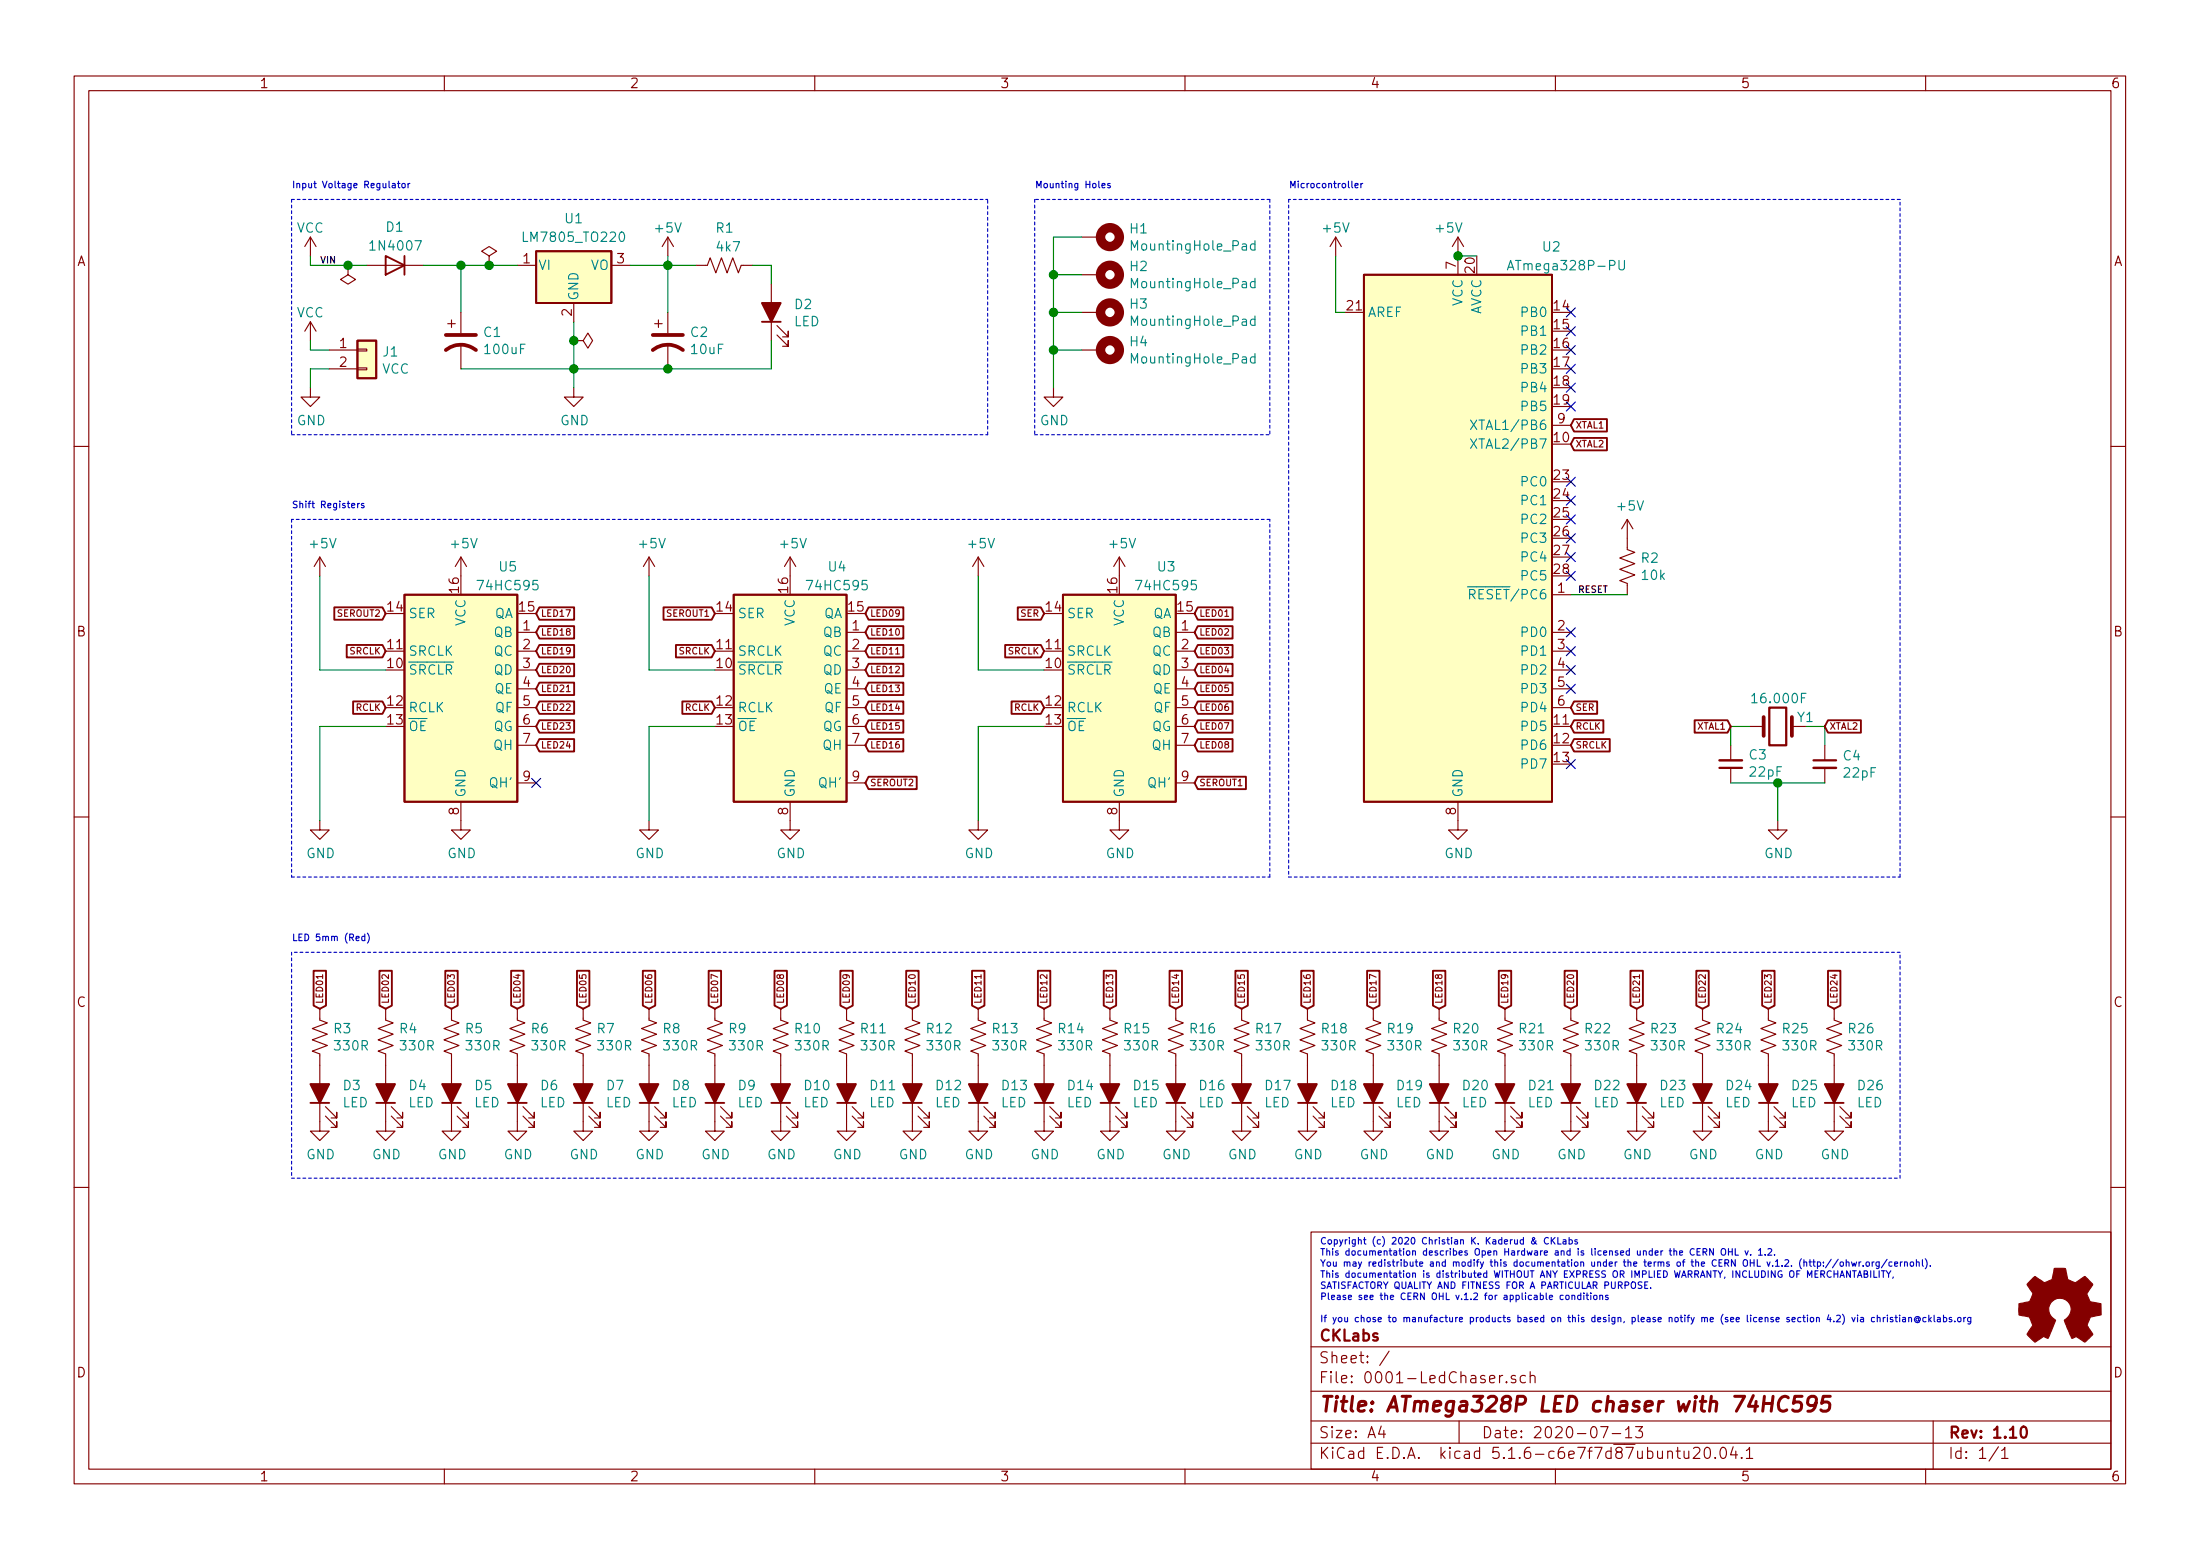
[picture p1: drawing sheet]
EESchema Schematic File Version 4
EELAYER 30 0
EELAYER END
$Descr A4 11693 8268
encoding utf-8
Sheet 1 1
Title "ATmega328P LED chaser with 74HC595"
Date "2020-07-13"
Rev "1.10"
Comp "CKLabs"
Comment1 ""
Comment2 ""
Comment3 ""
Comment4 ""
$EndDescr
$Comp
L Graphic:Logo_Open_Hardware_Small #LOGO1
U 1 1
P 10950 6950
F 0 "#LOGO1" H 10950 7225 50  0001 C CNN
F 1 "Logo_Open_Hardware_Small" H 10950 6725 50  0001 C CNN
F 2 "" H 10950 6950 50  0001 C CNN
F 3 "~" H 10950 6950 50  0001 C CNN
	1    10950 6950
	1    0    0    -1  
$EndComp
Text Notes 7015 7025 0    35   ~ 0
Copyright (c) 2020 Christian K. Kaderud & CKLabs\nThis documentation describes Open Hardware and is licensed under the CERN OHL v. 1.2.\nYou may redistribute and modify this documentation under the terms of the CERN OHL v.1.2. (http://ohwr.org/cernohl). \nThis documentation is distributed WITHOUT ANY EXPRESS OR IMPLIED WARRANTY, INCLUDING OF MERCHANTABILITY, \nSATISFACTORY QUALITY AND FITNESS FOR A PARTICULAR PURPOSE. \nPlease see the CERN OHL v.1.2 for applicable conditions\n\nIf you chose to manufacture products based on this design, please notify me (see license section 4.2) via christian@cklabs.org
$Comp
L Device:R_US R3
U 1 1
P 1700 5500
F 0 "R3" H 1768 5546 50  0000 L CNN
F 1 "330R" H 1768 5455 50  0000 L CNN
F 2 "Resistor_THT:R_Axial_DIN0207_L6.3mm_D2.5mm_P10.16mm_Horizontal" V 1740 5490 50  0001 C CNN
F 3 "~" H 1700 5500 50  0001 C CNN
	1    1700 5500
	1    0    0    -1  
$EndComp
$Comp
L power:GND #PWR0101
U 1 1
P 1700 5950
F 0 "#PWR0101" H 1700 5700 50  0001 C CNN
F 1 "GND" H 1705 5777 50  0000 C CNN
F 2 "" H 1700 5950 50  0001 C CNN
F 3 "" H 1700 5950 50  0001 C CNN
	1    1700 5950
	1    0    0    -1  
$EndComp
$Comp
L Device:LED_ALT D3
U 1 1
P 1700 5800
F 0 "D3" V 1739 5682 50  0000 R CNN
F 1 "LED" V 1648 5682 50  0000 R CNN
F 2 "LED_THT:LED_D5.0mm" H 1700 5800 50  0001 C CNN
F 3 "~" H 1700 5800 50  0001 C CNN
	1    1700 5800
	0    -1   -1   0   
$EndComp
$Comp
L power:VCC #PWR0136
U 1 1
P 1650 1350
F 0 "#PWR0136" H 1650 1200 50  0001 C CNN
F 1 "VCC" H 1650 1500 50  0000 C CNN
F 2 "" H 1650 1350 50  0001 C CNN
F 3 "" H 1650 1350 50  0001 C CNN
	1    1650 1350
	1    0    0    -1  
$EndComp
Wire Wire Line
	1650 1350 1650 1400
Wire Notes Line
	1550 1050 1550 2300
Text GLabel 1700 5350 1    35   Input ~ 0
LED01
$Comp
L power:GND #PWR0143
U 1 1
P 1700 4350
F 0 "#PWR0143" H 1700 4100 50  0001 C CNN
F 1 "GND" H 1705 4177 50  0000 C CNN
F 2 "" H 1700 4350 50  0001 C CNN
F 3 "" H 1700 4350 50  0001 C CNN
	1    1700 4350
	1    0    0    -1  
$EndComp
$Comp
L power:+5V #PWR0144
U 1 1
P 1700 3050
F 0 "#PWR0144" H 1700 2900 50  0001 C CNN
F 1 "+5V" H 1715 3223 50  0000 C CNN
F 2 "" H 1700 3050 50  0001 C CNN
F 3 "" H 1700 3050 50  0001 C CNN
	1    1700 3050
	1    0    0    -1  
$EndComp
Wire Wire Line
	1700 3850 1700 4350
Text Notes 1550 5000 0    35   ~ 0
LED 5mm (Red)
$Comp
L power:PWR_FLAG #FLG0101
U 1 1
P 1850 1400
F 0 "#FLG0101" H 1850 1475 50  0001 C CNN
F 1 "PWR_FLAG" H 1750 1550 50  0001 C CNN
F 2 "" H 1850 1400 50  0001 C CNN
F 3 "~" H 1850 1400 50  0001 C CNN
	1    1850 1400
	-1   0    0    1   
$EndComp
Connection ~ 1850 1400
Wire Notes Line
	1550 2750 1550 4650
Text Notes 1550 2700 0    35   ~ 0
Shift Registers
Wire Notes Line
	1550 5050 1550 6250
Text Label 1700 1400 0    35   ~ 0
VIN
Wire Wire Line
	1650 1400 1850 1400
Wire Wire Line
	1950 1400 1850 1400
$Comp
L Connector_Generic:Conn_01x02 J1
U 1 1
P 1950 1850
F 0 "J1" H 2030 1842 50  0000 L CNN
F 1 "VCC" H 2030 1751 50  0000 L CNN
F 2 "Connector_PinHeader_2.54mm:PinHeader_1x02_P2.54mm_Vertical" H 1950 1850 50  0001 C CNN
F 3 "~" H 1950 1850 50  0001 C CNN
	1    1950 1850
	1    0    0    -1  
$EndComp
$Comp
L power:GND #PWR02
U 1 1
P 1650 2050
F 0 "#PWR02" H 1650 1800 50  0001 C CNN
F 1 "GND" H 1655 1877 50  0000 C CNN
F 2 "" H 1650 2050 50  0001 C CNN
F 3 "" H 1650 2050 50  0001 C CNN
	1    1650 2050
	1    0    0    -1  
$EndComp
Wire Wire Line
	1750 1950 1650 1950
Wire Wire Line
	1650 1950 1650 2050
$Comp
L power:VCC #PWR01
U 1 1
P 1650 1800
F 0 "#PWR01" H 1650 1650 50  0001 C CNN
F 1 "VCC" H 1650 1950 50  0000 C CNN
F 2 "" H 1650 1800 50  0001 C CNN
F 3 "" H 1650 1800 50  0001 C CNN
	1    1650 1800
	1    0    0    -1  
$EndComp
Wire Wire Line
	1750 1850 1650 1850
Wire Wire Line
	1650 1850 1650 1800
Wire Wire Line
	1700 3550 1700 3050
NoConn ~ 8350 1650
NoConn ~ 8350 1750
NoConn ~ 8350 1850
NoConn ~ 8350 1950
NoConn ~ 8350 2050
NoConn ~ 8350 2150
NoConn ~ 8350 2850
NoConn ~ 8350 2750
NoConn ~ 8350 2650
NoConn ~ 8350 2550
NoConn ~ 8350 3650
Wire Wire Line
	9450 4150 9450 4350
Wire Wire Line
	2250 1400 2450 1400
Wire Notes Line
	1550 1050 5250 1050
Wire Notes Line
	1550 2300 5250 2300
$Comp
L power:+5V #PWR0126
U 1 1
P 7100 1350
F 0 "#PWR0126" H 7100 1200 50  0001 C CNN
F 1 "+5V" H 7100 1500 50  0000 C CNN
F 2 "" H 7100 1350 50  0001 C CNN
F 3 "" H 7100 1350 50  0001 C CNN
	1    7100 1350
	1    0    0    -1  
$EndComp
Wire Wire Line
	7100 1650 7100 1350
Wire Wire Line
	7150 1650 7100 1650
Connection ~ 7750 1350
Wire Wire Line
	7850 1350 7750 1350
Wire Notes Line
	10100 5050 1550 5050
Wire Notes Line
	10100 6250 10100 5050
Wire Notes Line
	1550 6250 10100 6250
$Comp
L Device:R_US R4
U 1 1
P 2050 5500
F 0 "R4" H 2118 5546 50  0000 L CNN
F 1 "330R" H 2118 5455 50  0000 L CNN
F 2 "Resistor_THT:R_Axial_DIN0207_L6.3mm_D2.5mm_P10.16mm_Horizontal" V 2090 5490 50  0001 C CNN
F 3 "~" H 2050 5500 50  0001 C CNN
	1    2050 5500
	1    0    0    -1  
$EndComp
$Comp
L power:GND #PWR0102
U 1 1
P 2050 5950
F 0 "#PWR0102" H 2050 5700 50  0001 C CNN
F 1 "GND" H 2055 5777 50  0000 C CNN
F 2 "" H 2050 5950 50  0001 C CNN
F 3 "" H 2050 5950 50  0001 C CNN
	1    2050 5950
	1    0    0    -1  
$EndComp
$Comp
L Device:LED_ALT D4
U 1 1
P 2050 5800
F 0 "D4" V 2089 5682 50  0000 R CNN
F 1 "LED" V 1998 5682 50  0000 R CNN
F 2 "LED_THT:LED_D5.0mm" H 2050 5800 50  0001 C CNN
F 3 "~" H 2050 5800 50  0001 C CNN
	1    2050 5800
	0    -1   -1   0   
$EndComp
Text GLabel 2050 5350 1    35   Input ~ 0
LED02
$Comp
L Device:R_US R22
U 1 1
P 8350 5500
F 0 "R22" H 8418 5546 50  0000 L CNN
F 1 "330R" H 8418 5455 50  0000 L CNN
F 2 "Resistor_THT:R_Axial_DIN0207_L6.3mm_D2.5mm_P10.16mm_Horizontal" V 8390 5490 50  0001 C CNN
F 3 "~" H 8350 5500 50  0001 C CNN
	1    8350 5500
	1    0    0    -1  
$EndComp
$Comp
L power:GND #PWR0120
U 1 1
P 8350 5950
F 0 "#PWR0120" H 8350 5700 50  0001 C CNN
F 1 "GND" H 8355 5777 50  0000 C CNN
F 2 "" H 8350 5950 50  0001 C CNN
F 3 "" H 8350 5950 50  0001 C CNN
	1    8350 5950
	1    0    0    -1  
$EndComp
$Comp
L Device:LED_ALT D22
U 1 1
P 8350 5800
F 0 "D22" V 8389 5682 50  0000 R CNN
F 1 "LED" V 8298 5682 50  0000 R CNN
F 2 "LED_THT:LED_D5.0mm" H 8350 5800 50  0001 C CNN
F 3 "~" H 8350 5800 50  0001 C CNN
	1    8350 5800
	0    -1   -1   0   
$EndComp
Text GLabel 8350 5350 1    35   Input ~ 0
LED20
Wire Notes Line
	6750 2750 1550 2750
Wire Notes Line
	6750 4650 6750 2750
Wire Notes Line
	1550 4650 6750 4650
Wire Wire Line
	2600 1400 2750 1400
Connection ~ 2600 1400
$Comp
L power:PWR_FLAG #FLG0103
U 1 1
P 2600 1400
F 0 "#FLG0103" H 2600 1475 50  0001 C CNN
F 1 "PWR_FLAG" H 2500 1550 50  0001 C CNN
F 2 "" H 2600 1400 50  0001 C CNN
F 3 "~" H 2600 1400 50  0001 C CNN
	1    2600 1400
	1    0    0    -1  
$EndComp
Wire Wire Line
	3050 1800 3050 1950
Connection ~ 3050 1800
$Comp
L power:PWR_FLAG #FLG0102
U 1 1
P 3050 1800
F 0 "#FLG0102" H 3050 1875 50  0001 C CNN
F 1 "PWR_FLAG" V 2950 1800 50  0001 L CNN
F 2 "" H 3050 1800 50  0001 C CNN
F 3 "~" H 3050 1800 50  0001 C CNN
	1    3050 1800
	0    1    1    0   
$EndComp
NoConn ~ 2850 4150
Text GLabel 2050 3750 0    35   Input ~ 0
RCLK
Text GLabel 3800 3750 0    35   Input ~ 0
RCLK
Text GLabel 2050 3250 0    35   Input ~ 0
SEROUT2
Text GLabel 4600 4150 2    35   Input ~ 0
SEROUT2
Text GLabel 2050 3450 0    35   Input ~ 0
SRCLK
Text GLabel 3800 3450 0    35   Input ~ 0
SRCLK
Text GLabel 3800 3250 0    35   Input ~ 0
SEROUT1
Text GLabel 6350 4150 2    35   Input ~ 0
SEROUT1
Wire Notes Line
	6750 1050 6750 2300
Wire Notes Line
	5500 1050 5500 2300
NoConn ~ 8350 4050
NoConn ~ 8350 3550
NoConn ~ 8350 3450
NoConn ~ 8350 3350
NoConn ~ 8350 3050
NoConn ~ 8350 2950
Text Notes 6850 1000 0    35   ~ 0
Microcontroller
Wire Notes Line
	6850 1050 6850 4650
Wire Notes Line
	10100 1050 6850 1050
Wire Notes Line
	10100 4650 10100 1050
Wire Notes Line
	6850 4650 10100 4650
Text GLabel 9750 5350 1    35   Input ~ 0
LED24
Text GLabel 9400 5350 1    35   Input ~ 0
LED23
Text GLabel 9050 5350 1    35   Input ~ 0
LED22
Text GLabel 8700 5350 1    35   Input ~ 0
LED21
Text GLabel 8000 5350 1    35   Input ~ 0
LED19
Text GLabel 7300 5350 1    35   Input ~ 0
LED17
Text GLabel 7650 5350 1    35   Input ~ 0
LED18
Text GLabel 6950 5350 1    35   Input ~ 0
LED16
Text GLabel 6600 5350 1    35   Input ~ 0
LED15
Text GLabel 6250 5350 1    35   Input ~ 0
LED14
Text GLabel 5900 5350 1    35   Input ~ 0
LED13
Text GLabel 5550 5350 1    35   Input ~ 0
LED12
Text GLabel 5200 5350 1    35   Input ~ 0
LED11
Text GLabel 4500 5350 1    35   Input ~ 0
LED09
Text GLabel 4850 5350 1    35   Input ~ 0
LED10
Wire Wire Line
	2050 3550 1700 3550
Wire Wire Line
	2050 3850 1700 3850
Text GLabel 2850 3950 2    35   Input ~ 0
LED24
Text GLabel 2850 3850 2    35   Input ~ 0
LED23
Text GLabel 2850 3750 2    35   Input ~ 0
LED22
Text GLabel 2850 3650 2    35   Input ~ 0
LED21
Text GLabel 2850 3550 2    35   Input ~ 0
LED20
Text GLabel 2850 3450 2    35   Input ~ 0
LED19
Text GLabel 2850 3250 2    35   Input ~ 0
LED17
Text GLabel 2850 3350 2    35   Input ~ 0
LED18
$Comp
L 74xx:74HC595 U5
U 1 1
P 2450 3650
F 0 "U5" H 2700 4300 50  0000 C CNN
F 1 "74HC595" H 2700 4200 50  0000 C CNN
F 2 "Package_DIP:DIP-16_W7.62mm_Socket" H 2450 3650 50  0001 C CNN
F 3 "http://www.ti.com/lit/ds/symlink/sn74hc595.pdf" H 2450 3650 50  0001 C CNN
	1    2450 3650
	1    0    0    -1  
$EndComp
$Comp
L power:GND #PWR0146
U 1 1
P 2450 4350
F 0 "#PWR0146" H 2450 4100 50  0001 C CNN
F 1 "GND" H 2455 4177 50  0000 C CNN
F 2 "" H 2450 4350 50  0001 C CNN
F 3 "" H 2450 4350 50  0001 C CNN
	1    2450 4350
	1    0    0    -1  
$EndComp
$Comp
L power:+5V #PWR0145
U 1 1
P 2450 3050
F 0 "#PWR0145" H 2450 2900 50  0001 C CNN
F 1 "+5V" H 2465 3223 50  0000 C CNN
F 2 "" H 2450 3050 50  0001 C CNN
F 3 "" H 2450 3050 50  0001 C CNN
	1    2450 3050
	1    0    0    -1  
$EndComp
Wire Wire Line
	3450 3550 3450 3050
Wire Wire Line
	3800 3550 3450 3550
Wire Wire Line
	3450 3850 3450 4350
Wire Wire Line
	3800 3850 3450 3850
Text GLabel 4600 3950 2    35   Input ~ 0
LED16
Text GLabel 4600 3850 2    35   Input ~ 0
LED15
Text GLabel 4600 3750 2    35   Input ~ 0
LED14
Text GLabel 4600 3650 2    35   Input ~ 0
LED13
Text GLabel 4600 3550 2    35   Input ~ 0
LED12
Text GLabel 4600 3450 2    35   Input ~ 0
LED11
Text GLabel 4600 3250 2    35   Input ~ 0
LED09
Text GLabel 4600 3350 2    35   Input ~ 0
LED10
$Comp
L 74xx:74HC595 U4
U 1 1
P 4200 3650
F 0 "U4" H 4450 4300 50  0000 C CNN
F 1 "74HC595" H 4450 4200 50  0000 C CNN
F 2 "Package_DIP:DIP-16_W7.62mm_Socket" H 4200 3650 50  0001 C CNN
F 3 "http://www.ti.com/lit/ds/symlink/sn74hc595.pdf" H 4200 3650 50  0001 C CNN
	1    4200 3650
	1    0    0    -1  
$EndComp
$Comp
L power:GND #PWR0142
U 1 1
P 4200 4350
F 0 "#PWR0142" H 4200 4100 50  0001 C CNN
F 1 "GND" H 4205 4177 50  0000 C CNN
F 2 "" H 4200 4350 50  0001 C CNN
F 3 "" H 4200 4350 50  0001 C CNN
	1    4200 4350
	1    0    0    -1  
$EndComp
$Comp
L power:+5V #PWR0141
U 1 1
P 4200 3050
F 0 "#PWR0141" H 4200 2900 50  0001 C CNN
F 1 "+5V" H 4215 3223 50  0000 C CNN
F 2 "" H 4200 3050 50  0001 C CNN
F 3 "" H 4200 3050 50  0001 C CNN
	1    4200 3050
	1    0    0    -1  
$EndComp
$Comp
L power:+5V #PWR0140
U 1 1
P 3450 3050
F 0 "#PWR0140" H 3450 2900 50  0001 C CNN
F 1 "+5V" H 3465 3223 50  0000 C CNN
F 2 "" H 3450 3050 50  0001 C CNN
F 3 "" H 3450 3050 50  0001 C CNN
	1    3450 3050
	1    0    0    -1  
$EndComp
$Comp
L power:GND #PWR0139
U 1 1
P 3450 4350
F 0 "#PWR0139" H 3450 4100 50  0001 C CNN
F 1 "GND" H 3455 4177 50  0000 C CNN
F 2 "" H 3450 4350 50  0001 C CNN
F 3 "" H 3450 4350 50  0001 C CNN
	1    3450 4350
	1    0    0    -1  
$EndComp
Wire Wire Line
	5200 3550 5200 3050
Wire Wire Line
	5550 3550 5200 3550
Wire Wire Line
	5200 3850 5200 4350
Wire Wire Line
	5550 3850 5200 3850
Text GLabel 4150 5350 1    35   Input ~ 0
LED08
Text GLabel 3800 5350 1    35   Input ~ 0
LED07
Text GLabel 3450 5350 1    35   Input ~ 0
LED06
Text GLabel 3100 5350 1    35   Input ~ 0
LED05
Text GLabel 2750 5350 1    35   Input ~ 0
LED04
Text GLabel 2400 5350 1    35   Input ~ 0
LED03
Text GLabel 6350 3950 2    35   Input ~ 0
LED08
Text GLabel 6350 3850 2    35   Input ~ 0
LED07
Text GLabel 6350 3750 2    35   Input ~ 0
LED06
Text GLabel 6350 3650 2    35   Input ~ 0
LED05
Text GLabel 6350 3550 2    35   Input ~ 0
LED04
Text GLabel 6350 3450 2    35   Input ~ 0
LED03
Text GLabel 6350 3250 2    35   Input ~ 0
LED01
Text GLabel 6350 3350 2    35   Input ~ 0
LED02
Text GLabel 5550 3450 0    35   Input ~ 0
SRCLK
Text GLabel 5550 3750 0    35   Input ~ 0
RCLK
Text GLabel 5550 3250 0    35   Input ~ 0
SER
Text GLabel 8350 3950 2    35   Input ~ 0
SRCLK
Text GLabel 8350 3850 2    35   Input ~ 0
RCLK
Text GLabel 8350 3750 2    35   Input ~ 0
SER
Wire Wire Line
	8650 3150 8350 3150
Text GLabel 8350 2350 2    35   Input ~ 0
XTAL2
Text GLabel 8350 2250 2    35   Input ~ 0
XTAL1
Text GLabel 9700 3850 2    35   Input ~ 0
XTAL2
Text GLabel 9200 3850 0    35   Input ~ 0
XTAL1
Wire Wire Line
	9450 4150 9700 4150
Connection ~ 9450 4150
Wire Wire Line
	9200 4150 9450 4150
$Comp
L power:GND #PWR0138
U 1 1
P 9450 4350
F 0 "#PWR0138" H 9450 4100 50  0001 C CNN
F 1 "GND" H 9455 4177 50  0000 C CNN
F 2 "" H 9450 4350 50  0001 C CNN
F 3 "" H 9450 4350 50  0001 C CNN
	1    9450 4350
	1    0    0    -1  
$EndComp
Wire Wire Line
	9700 3850 9700 3950
Wire Wire Line
	9600 3850 9700 3850
Wire Wire Line
	9200 3850 9200 3950
Wire Wire Line
	9300 3850 9200 3850
$Comp
L Device:Crystal Y1
U 1 1
P 9450 3850
F 0 "Y1" H 9550 3900 50  0000 L CNN
F 1 "16.000F" H 9300 4000 50  0000 L CNN
F 2 "Crystal:Crystal_HC49-U_Vertical" H 9450 3850 50  0001 C CNN
F 3 "~" H 9450 3850 50  0001 C CNN
	1    9450 3850
	1    0    0    -1  
$EndComp
$Comp
L Device:C_Small C4
U 1 1
P 9700 4050
F 0 "C4" H 9792 4096 50  0000 L CNN
F 1 "22pF" H 9792 4005 50  0000 L CNN
F 2 "Capacitor_THT:C_Disc_D3.4mm_W2.1mm_P2.50mm" H 9700 4050 50  0001 C CNN
F 3 "~" H 9700 4050 50  0001 C CNN
	1    9700 4050
	1    0    0    -1  
$EndComp
$Comp
L Device:C_Small C3
U 1 1
P 9200 4050
F 0 "C3" H 9108 4004 50  0000 R CNN
F 1 "22pF" H 9108 4095 50  0000 R CNN
F 2 "Capacitor_THT:C_Disc_D3.4mm_W2.1mm_P2.50mm" H 9200 4050 50  0001 C CNN
F 3 "~" H 9200 4050 50  0001 C CNN
	1    9200 4050
	-1   0    0    1   
$EndComp
Text Notes 5500 1000 0    35   ~ 0
Mounting Holes
Wire Notes Line
	6750 1050 5500 1050
Wire Notes Line
	5500 2300 6750 2300
Wire Wire Line
	5600 1850 5600 2050
Connection ~ 5600 1850
Wire Wire Line
	5750 1850 5600 1850
Wire Wire Line
	5600 1650 5600 1850
Connection ~ 5600 1650
Wire Wire Line
	5750 1650 5600 1650
Wire Wire Line
	5600 1450 5600 1650
Connection ~ 5600 1450
Wire Wire Line
	5750 1450 5600 1450
Wire Wire Line
	5600 1250 5600 1450
Wire Wire Line
	5750 1250 5600 1250
$Comp
L power:GND #PWR0137
U 1 1
P 5600 2050
F 0 "#PWR0137" H 5600 1800 50  0001 C CNN
F 1 "GND" H 5605 1877 50  0000 C CNN
F 2 "" H 5600 2050 50  0001 C CNN
F 3 "" H 5600 2050 50  0001 C CNN
	1    5600 2050
	1    0    0    -1  
$EndComp
$Comp
L Mechanical:MountingHole_Pad H4
U 1 1
P 5850 1850
F 0 "H4" V 5804 2000 50  0000 L CNN
F 1 "MountingHole_Pad" V 5895 2000 50  0000 L CNN
F 2 "MountingHole:MountingHole_2.7mm_M2.5_Pad_Via" H 5850 1850 50  0001 C CNN
F 3 "~" H 5850 1850 50  0001 C CNN
	1    5850 1850
	0    1    1    0   
$EndComp
$Comp
L Mechanical:MountingHole_Pad H3
U 1 1
P 5850 1650
F 0 "H3" V 5804 1800 50  0000 L CNN
F 1 "MountingHole_Pad" V 5895 1800 50  0000 L CNN
F 2 "MountingHole:MountingHole_2.7mm_M2.5_Pad_Via" H 5850 1650 50  0001 C CNN
F 3 "~" H 5850 1650 50  0001 C CNN
	1    5850 1650
	0    1    1    0   
$EndComp
$Comp
L Mechanical:MountingHole_Pad H2
U 1 1
P 5850 1450
F 0 "H2" V 5804 1600 50  0000 L CNN
F 1 "MountingHole_Pad" V 5895 1600 50  0000 L CNN
F 2 "MountingHole:MountingHole_2.7mm_M2.5_Pad_Via" H 5850 1450 50  0001 C CNN
F 3 "~" H 5850 1450 50  0001 C CNN
	1    5850 1450
	0    1    1    0   
$EndComp
$Comp
L Mechanical:MountingHole_Pad H1
U 1 1
P 5850 1250
F 0 "H1" V 5804 1400 50  0000 L CNN
F 1 "MountingHole_Pad" V 5895 1400 50  0000 L CNN
F 2 "MountingHole:MountingHole_2.7mm_M2.5_Pad_Via" H 5850 1250 50  0001 C CNN
F 3 "~" H 5850 1250 50  0001 C CNN
	1    5850 1250
	0    1    1    0   
$EndComp
Connection ~ 3550 1950
Wire Wire Line
	4100 1950 3550 1950
Wire Wire Line
	4100 1800 4100 1950
Wire Wire Line
	4100 1400 4100 1500
Wire Wire Line
	4000 1400 4100 1400
Wire Wire Line
	3700 1400 3550 1400
$Comp
L Device:R_US R1
U 1 1
P 3850 1400
F 0 "R1" V 3650 1350 50  0000 L CNN
F 1 "4k7" V 3750 1350 50  0000 L CNN
F 2 "Resistor_THT:R_Axial_DIN0207_L6.3mm_D2.5mm_P10.16mm_Horizontal" V 3890 1390 50  0001 C CNN
F 3 "~" H 3850 1400 50  0001 C CNN
	1    3850 1400
	0    1    1    0   
$EndComp
Wire Wire Line
	3550 1350 3550 1400
Text Notes 1550 1000 0    35   ~ 0
Input Voltage Regulator
Wire Notes Line
	5250 2300 5250 1050
Connection ~ 3550 1400
Wire Wire Line
	3550 1400 3550 1650
Wire Wire Line
	3350 1400 3550 1400
Wire Wire Line
	3550 1950 3050 1950
Wire Wire Line
	3050 1950 3050 2050
Connection ~ 3050 1950
Wire Wire Line
	2450 1950 3050 1950
Wire Wire Line
	3050 1700 3050 1800
Wire Wire Line
	2450 1400 2600 1400
Connection ~ 2450 1400
Wire Wire Line
	2450 1650 2450 1400
$Comp
L Diode:1N4007 D1
U 1 1
P 2100 1400
F 0 "D1" H 2050 1200 50  0000 L CNN
F 1 "1N4007" H 1950 1300 50  0000 L CNN
F 2 "Diode_THT:D_DO-41_SOD81_P10.16mm_Horizontal" H 2100 1225 50  0001 C CNN
F 3 "http://www.vishay.com/docs/88503/1n4001.pdf" H 2100 1400 50  0001 C CNN
	1    2100 1400
	-1   0    0    1   
$EndComp
$Comp
L Device:CP1 C2
U 1 1
P 3550 1800
F 0 "C2" H 3665 1846 50  0000 L CNN
F 1 "10uF" H 3665 1755 50  0000 L CNN
F 2 "Capacitor_THT:CP_Radial_D5.0mm_P2.50mm" H 3550 1800 50  0001 C CNN
F 3 "~" H 3550 1800 50  0001 C CNN
	1    3550 1800
	1    0    0    -1  
$EndComp
$Comp
L power:+5V #PWR0135
U 1 1
P 3550 1350
F 0 "#PWR0135" H 3550 1200 50  0001 C CNN
F 1 "+5V" H 3550 1500 50  0000 C CNN
F 2 "" H 3550 1350 50  0001 C CNN
F 3 "" H 3550 1350 50  0001 C CNN
	1    3550 1350
	1    0    0    -1  
$EndComp
$Comp
L Regulator_Linear:LM7805_TO220 U1
U 1 1
P 3050 1400
F 0 "U1" H 3050 1650 50  0000 C CNN
F 1 "LM7805_TO220" H 3050 1551 50  0000 C CNN
F 2 "Package_TO_SOT_THT:TO-220-3_Vertical" H 3050 1625 50  0001 C CIN
F 3 "http://www.fairchildsemi.com/ds/LM/LM7805.pdf" H 3050 1350 50  0001 C CNN
	1    3050 1400
	1    0    0    -1  
$EndComp
$Comp
L Device:CP1 C1
U 1 1
P 2450 1800
F 0 "C1" H 2565 1846 50  0000 L CNN
F 1 "100uF" H 2565 1755 50  0000 L CNN
F 2 "Capacitor_THT:CP_Radial_D5.0mm_P2.50mm" H 2450 1800 50  0001 C CNN
F 3 "~" H 2450 1800 50  0001 C CNN
	1    2450 1800
	1    0    0    -1  
$EndComp
$Comp
L power:GND #PWR0134
U 1 1
P 3050 2050
F 0 "#PWR0134" H 3050 1800 50  0001 C CNN
F 1 "GND" H 3055 1877 50  0000 C CNN
F 2 "" H 3050 2050 50  0001 C CNN
F 3 "" H 3050 2050 50  0001 C CNN
	1    3050 2050
	1    0    0    -1  
$EndComp
Text Label 8550 3150 2    35   ~ 0
RESET
$Comp
L 74xx:74HC595 U3
U 1 1
P 5950 3650
F 0 "U3" H 6200 4300 50  0000 C CNN
F 1 "74HC595" H 6200 4200 50  0000 C CNN
F 2 "Package_DIP:DIP-16_W7.62mm_Socket" H 5950 3650 50  0001 C CNN
F 3 "http://www.ti.com/lit/ds/symlink/sn74hc595.pdf" H 5950 3650 50  0001 C CNN
	1    5950 3650
	1    0    0    -1  
$EndComp
$Comp
L power:GND #PWR0133
U 1 1
P 5950 4350
F 0 "#PWR0133" H 5950 4100 50  0001 C CNN
F 1 "GND" H 5955 4177 50  0000 C CNN
F 2 "" H 5950 4350 50  0001 C CNN
F 3 "" H 5950 4350 50  0001 C CNN
	1    5950 4350
	1    0    0    -1  
$EndComp
$Comp
L power:+5V #PWR0132
U 1 1
P 5950 3050
F 0 "#PWR0132" H 5950 2900 50  0001 C CNN
F 1 "+5V" H 5965 3223 50  0000 C CNN
F 2 "" H 5950 3050 50  0001 C CNN
F 3 "" H 5950 3050 50  0001 C CNN
	1    5950 3050
	1    0    0    -1  
$EndComp
$Comp
L power:+5V #PWR0131
U 1 1
P 5200 3050
F 0 "#PWR0131" H 5200 2900 50  0001 C CNN
F 1 "+5V" H 5215 3223 50  0000 C CNN
F 2 "" H 5200 3050 50  0001 C CNN
F 3 "" H 5200 3050 50  0001 C CNN
	1    5200 3050
	1    0    0    -1  
$EndComp
$Comp
L power:GND #PWR0130
U 1 1
P 5200 4350
F 0 "#PWR0130" H 5200 4100 50  0001 C CNN
F 1 "GND" H 5205 4177 50  0000 C CNN
F 2 "" H 5200 4350 50  0001 C CNN
F 3 "" H 5200 4350 50  0001 C CNN
	1    5200 4350
	1    0    0    -1  
$EndComp
$Comp
L MCU_Microchip_ATmega:ATmega328P-PU U2
U 1 1
P 7750 2850
F 0 "U2" H 8300 4400 50  0000 R CNN
F 1 "ATmega328P-PU" H 8650 4300 50  0000 R CNN
F 2 "Package_DIP:DIP-28_W7.62mm" H 7750 2850 50  0001 C CIN
F 3 "http://ww1.microchip.com/downloads/en/DeviceDoc/ATmega328_P%20AVR%20MCU%20with%20picoPower%20Technology%20Data%20Sheet%2040001984A.pdf" H 7750 2850 50  0001 C CNN
	1    7750 2850
	1    0    0    -1  
$EndComp
$Comp
L power:GND #PWR0129
U 1 1
P 7750 4350
F 0 "#PWR0129" H 7750 4100 50  0001 C CNN
F 1 "GND" H 7755 4177 50  0000 C CNN
F 2 "" H 7750 4350 50  0001 C CNN
F 3 "" H 7750 4350 50  0001 C CNN
	1    7750 4350
	1    0    0    -1  
$EndComp
$Comp
L power:+5V #PWR0128
U 1 1
P 7750 1350
F 0 "#PWR0128" H 7750 1200 50  0001 C CNN
F 1 "+5V" H 7700 1500 50  0000 C CNN
F 2 "" H 7750 1350 50  0001 C CNN
F 3 "" H 7750 1350 50  0001 C CNN
	1    7750 1350
	1    0    0    -1  
$EndComp
$Comp
L Device:R_US R2
U 1 1
P 8650 3000
F 0 "R2" H 8718 3046 50  0000 L CNN
F 1 "10k" H 8718 2955 50  0000 L CNN
F 2 "Resistor_THT:R_Axial_DIN0207_L6.3mm_D2.5mm_P10.16mm_Horizontal" V 8690 2990 50  0001 C CNN
F 3 "~" H 8650 3000 50  0001 C CNN
	1    8650 3000
	1    0    0    -1  
$EndComp
$Comp
L power:+5V #PWR0127
U 1 1
P 8650 2850
F 0 "#PWR0127" H 8650 2700 50  0001 C CNN
F 1 "+5V" H 8665 3023 50  0000 C CNN
F 2 "" H 8650 2850 50  0001 C CNN
F 3 "" H 8650 2850 50  0001 C CNN
	1    8650 2850
	1    0    0    -1  
$EndComp
$Comp
L Device:LED_ALT D26
U 1 1
P 9750 5800
F 0 "D26" V 9789 5682 50  0000 R CNN
F 1 "LED" V 9698 5682 50  0000 R CNN
F 2 "LED_THT:LED_D5.0mm" H 9750 5800 50  0001 C CNN
F 3 "~" H 9750 5800 50  0001 C CNN
	1    9750 5800
	0    -1   -1   0   
$EndComp
$Comp
L power:GND #PWR0124
U 1 1
P 9750 5950
F 0 "#PWR0124" H 9750 5700 50  0001 C CNN
F 1 "GND" H 9755 5777 50  0000 C CNN
F 2 "" H 9750 5950 50  0001 C CNN
F 3 "" H 9750 5950 50  0001 C CNN
	1    9750 5950
	1    0    0    -1  
$EndComp
$Comp
L Device:R_US R26
U 1 1
P 9750 5500
F 0 "R26" H 9818 5546 50  0000 L CNN
F 1 "330R" H 9818 5455 50  0000 L CNN
F 2 "Resistor_THT:R_Axial_DIN0207_L6.3mm_D2.5mm_P10.16mm_Horizontal" V 9790 5490 50  0001 C CNN
F 3 "~" H 9750 5500 50  0001 C CNN
	1    9750 5500
	1    0    0    -1  
$EndComp
$Comp
L Device:LED_ALT D25
U 1 1
P 9400 5800
F 0 "D25" V 9439 5682 50  0000 R CNN
F 1 "LED" V 9348 5682 50  0000 R CNN
F 2 "LED_THT:LED_D5.0mm" H 9400 5800 50  0001 C CNN
F 3 "~" H 9400 5800 50  0001 C CNN
	1    9400 5800
	0    -1   -1   0   
$EndComp
$Comp
L power:GND #PWR0123
U 1 1
P 9400 5950
F 0 "#PWR0123" H 9400 5700 50  0001 C CNN
F 1 "GND" H 9405 5777 50  0000 C CNN
F 2 "" H 9400 5950 50  0001 C CNN
F 3 "" H 9400 5950 50  0001 C CNN
	1    9400 5950
	1    0    0    -1  
$EndComp
$Comp
L Device:R_US R25
U 1 1
P 9400 5500
F 0 "R25" H 9468 5546 50  0000 L CNN
F 1 "330R" H 9468 5455 50  0000 L CNN
F 2 "Resistor_THT:R_Axial_DIN0207_L6.3mm_D2.5mm_P10.16mm_Horizontal" V 9440 5490 50  0001 C CNN
F 3 "~" H 9400 5500 50  0001 C CNN
	1    9400 5500
	1    0    0    -1  
$EndComp
$Comp
L Device:LED_ALT D24
U 1 1
P 9050 5800
F 0 "D24" V 9089 5682 50  0000 R CNN
F 1 "LED" V 8998 5682 50  0000 R CNN
F 2 "LED_THT:LED_D5.0mm" H 9050 5800 50  0001 C CNN
F 3 "~" H 9050 5800 50  0001 C CNN
	1    9050 5800
	0    -1   -1   0   
$EndComp
$Comp
L power:GND #PWR0122
U 1 1
P 9050 5950
F 0 "#PWR0122" H 9050 5700 50  0001 C CNN
F 1 "GND" H 9055 5777 50  0000 C CNN
F 2 "" H 9050 5950 50  0001 C CNN
F 3 "" H 9050 5950 50  0001 C CNN
	1    9050 5950
	1    0    0    -1  
$EndComp
$Comp
L Device:R_US R24
U 1 1
P 9050 5500
F 0 "R24" H 9118 5546 50  0000 L CNN
F 1 "330R" H 9118 5455 50  0000 L CNN
F 2 "Resistor_THT:R_Axial_DIN0207_L6.3mm_D2.5mm_P10.16mm_Horizontal" V 9090 5490 50  0001 C CNN
F 3 "~" H 9050 5500 50  0001 C CNN
	1    9050 5500
	1    0    0    -1  
$EndComp
$Comp
L Device:LED_ALT D23
U 1 1
P 8700 5800
F 0 "D23" V 8739 5682 50  0000 R CNN
F 1 "LED" V 8648 5682 50  0000 R CNN
F 2 "LED_THT:LED_D5.0mm" H 8700 5800 50  0001 C CNN
F 3 "~" H 8700 5800 50  0001 C CNN
	1    8700 5800
	0    -1   -1   0   
$EndComp
$Comp
L power:GND #PWR0121
U 1 1
P 8700 5950
F 0 "#PWR0121" H 8700 5700 50  0001 C CNN
F 1 "GND" H 8705 5777 50  0000 C CNN
F 2 "" H 8700 5950 50  0001 C CNN
F 3 "" H 8700 5950 50  0001 C CNN
	1    8700 5950
	1    0    0    -1  
$EndComp
$Comp
L Device:R_US R23
U 1 1
P 8700 5500
F 0 "R23" H 8768 5546 50  0000 L CNN
F 1 "330R" H 8768 5455 50  0000 L CNN
F 2 "Resistor_THT:R_Axial_DIN0207_L6.3mm_D2.5mm_P10.16mm_Horizontal" V 8740 5490 50  0001 C CNN
F 3 "~" H 8700 5500 50  0001 C CNN
	1    8700 5500
	1    0    0    -1  
$EndComp
$Comp
L Device:LED_ALT D21
U 1 1
P 8000 5800
F 0 "D21" V 8039 5682 50  0000 R CNN
F 1 "LED" V 7948 5682 50  0000 R CNN
F 2 "LED_THT:LED_D5.0mm" H 8000 5800 50  0001 C CNN
F 3 "~" H 8000 5800 50  0001 C CNN
	1    8000 5800
	0    -1   -1   0   
$EndComp
$Comp
L power:GND #PWR0119
U 1 1
P 8000 5950
F 0 "#PWR0119" H 8000 5700 50  0001 C CNN
F 1 "GND" H 8005 5777 50  0000 C CNN
F 2 "" H 8000 5950 50  0001 C CNN
F 3 "" H 8000 5950 50  0001 C CNN
	1    8000 5950
	1    0    0    -1  
$EndComp
$Comp
L Device:R_US R21
U 1 1
P 8000 5500
F 0 "R21" H 8068 5546 50  0000 L CNN
F 1 "330R" H 8068 5455 50  0000 L CNN
F 2 "Resistor_THT:R_Axial_DIN0207_L6.3mm_D2.5mm_P10.16mm_Horizontal" V 8040 5490 50  0001 C CNN
F 3 "~" H 8000 5500 50  0001 C CNN
	1    8000 5500
	1    0    0    -1  
$EndComp
$Comp
L Device:LED_ALT D20
U 1 1
P 7650 5800
F 0 "D20" V 7689 5682 50  0000 R CNN
F 1 "LED" V 7598 5682 50  0000 R CNN
F 2 "LED_THT:LED_D5.0mm" H 7650 5800 50  0001 C CNN
F 3 "~" H 7650 5800 50  0001 C CNN
	1    7650 5800
	0    -1   -1   0   
$EndComp
$Comp
L power:GND #PWR0118
U 1 1
P 7650 5950
F 0 "#PWR0118" H 7650 5700 50  0001 C CNN
F 1 "GND" H 7655 5777 50  0000 C CNN
F 2 "" H 7650 5950 50  0001 C CNN
F 3 "" H 7650 5950 50  0001 C CNN
	1    7650 5950
	1    0    0    -1  
$EndComp
$Comp
L Device:R_US R20
U 1 1
P 7650 5500
F 0 "R20" H 7718 5546 50  0000 L CNN
F 1 "330R" H 7718 5455 50  0000 L CNN
F 2 "Resistor_THT:R_Axial_DIN0207_L6.3mm_D2.5mm_P10.16mm_Horizontal" V 7690 5490 50  0001 C CNN
F 3 "~" H 7650 5500 50  0001 C CNN
	1    7650 5500
	1    0    0    -1  
$EndComp
$Comp
L Device:LED_ALT D19
U 1 1
P 7300 5800
F 0 "D19" V 7339 5682 50  0000 R CNN
F 1 "LED" V 7248 5682 50  0000 R CNN
F 2 "LED_THT:LED_D5.0mm" H 7300 5800 50  0001 C CNN
F 3 "~" H 7300 5800 50  0001 C CNN
	1    7300 5800
	0    -1   -1   0   
$EndComp
$Comp
L power:GND #PWR0117
U 1 1
P 7300 5950
F 0 "#PWR0117" H 7300 5700 50  0001 C CNN
F 1 "GND" H 7305 5777 50  0000 C CNN
F 2 "" H 7300 5950 50  0001 C CNN
F 3 "" H 7300 5950 50  0001 C CNN
	1    7300 5950
	1    0    0    -1  
$EndComp
$Comp
L Device:R_US R19
U 1 1
P 7300 5500
F 0 "R19" H 7368 5546 50  0000 L CNN
F 1 "330R" H 7368 5455 50  0000 L CNN
F 2 "Resistor_THT:R_Axial_DIN0207_L6.3mm_D2.5mm_P10.16mm_Horizontal" V 7340 5490 50  0001 C CNN
F 3 "~" H 7300 5500 50  0001 C CNN
	1    7300 5500
	1    0    0    -1  
$EndComp
$Comp
L Device:LED_ALT D18
U 1 1
P 6950 5800
F 0 "D18" V 6989 5682 50  0000 R CNN
F 1 "LED" V 6898 5682 50  0000 R CNN
F 2 "LED_THT:LED_D5.0mm" H 6950 5800 50  0001 C CNN
F 3 "~" H 6950 5800 50  0001 C CNN
	1    6950 5800
	0    -1   -1   0   
$EndComp
$Comp
L power:GND #PWR0116
U 1 1
P 6950 5950
F 0 "#PWR0116" H 6950 5700 50  0001 C CNN
F 1 "GND" H 6955 5777 50  0000 C CNN
F 2 "" H 6950 5950 50  0001 C CNN
F 3 "" H 6950 5950 50  0001 C CNN
	1    6950 5950
	1    0    0    -1  
$EndComp
$Comp
L Device:R_US R18
U 1 1
P 6950 5500
F 0 "R18" H 7018 5546 50  0000 L CNN
F 1 "330R" H 7018 5455 50  0000 L CNN
F 2 "Resistor_THT:R_Axial_DIN0207_L6.3mm_D2.5mm_P10.16mm_Horizontal" V 6990 5490 50  0001 C CNN
F 3 "~" H 6950 5500 50  0001 C CNN
	1    6950 5500
	1    0    0    -1  
$EndComp
$Comp
L Device:LED_ALT D17
U 1 1
P 6600 5800
F 0 "D17" V 6639 5682 50  0000 R CNN
F 1 "LED" V 6548 5682 50  0000 R CNN
F 2 "LED_THT:LED_D5.0mm" H 6600 5800 50  0001 C CNN
F 3 "~" H 6600 5800 50  0001 C CNN
	1    6600 5800
	0    -1   -1   0   
$EndComp
$Comp
L power:GND #PWR0115
U 1 1
P 6600 5950
F 0 "#PWR0115" H 6600 5700 50  0001 C CNN
F 1 "GND" H 6605 5777 50  0000 C CNN
F 2 "" H 6600 5950 50  0001 C CNN
F 3 "" H 6600 5950 50  0001 C CNN
	1    6600 5950
	1    0    0    -1  
$EndComp
$Comp
L Device:R_US R17
U 1 1
P 6600 5500
F 0 "R17" H 6668 5546 50  0000 L CNN
F 1 "330R" H 6668 5455 50  0000 L CNN
F 2 "Resistor_THT:R_Axial_DIN0207_L6.3mm_D2.5mm_P10.16mm_Horizontal" V 6640 5490 50  0001 C CNN
F 3 "~" H 6600 5500 50  0001 C CNN
	1    6600 5500
	1    0    0    -1  
$EndComp
$Comp
L Device:LED_ALT D16
U 1 1
P 6250 5800
F 0 "D16" V 6289 5682 50  0000 R CNN
F 1 "LED" V 6198 5682 50  0000 R CNN
F 2 "LED_THT:LED_D5.0mm" H 6250 5800 50  0001 C CNN
F 3 "~" H 6250 5800 50  0001 C CNN
	1    6250 5800
	0    -1   -1   0   
$EndComp
$Comp
L power:GND #PWR0114
U 1 1
P 6250 5950
F 0 "#PWR0114" H 6250 5700 50  0001 C CNN
F 1 "GND" H 6255 5777 50  0000 C CNN
F 2 "" H 6250 5950 50  0001 C CNN
F 3 "" H 6250 5950 50  0001 C CNN
	1    6250 5950
	1    0    0    -1  
$EndComp
$Comp
L Device:R_US R16
U 1 1
P 6250 5500
F 0 "R16" H 6318 5546 50  0000 L CNN
F 1 "330R" H 6318 5455 50  0000 L CNN
F 2 "Resistor_THT:R_Axial_DIN0207_L6.3mm_D2.5mm_P10.16mm_Horizontal" V 6290 5490 50  0001 C CNN
F 3 "~" H 6250 5500 50  0001 C CNN
	1    6250 5500
	1    0    0    -1  
$EndComp
$Comp
L Device:LED_ALT D15
U 1 1
P 5900 5800
F 0 "D15" V 5939 5682 50  0000 R CNN
F 1 "LED" V 5848 5682 50  0000 R CNN
F 2 "LED_THT:LED_D5.0mm" H 5900 5800 50  0001 C CNN
F 3 "~" H 5900 5800 50  0001 C CNN
	1    5900 5800
	0    -1   -1   0   
$EndComp
$Comp
L power:GND #PWR0113
U 1 1
P 5900 5950
F 0 "#PWR0113" H 5900 5700 50  0001 C CNN
F 1 "GND" H 5905 5777 50  0000 C CNN
F 2 "" H 5900 5950 50  0001 C CNN
F 3 "" H 5900 5950 50  0001 C CNN
	1    5900 5950
	1    0    0    -1  
$EndComp
$Comp
L Device:R_US R15
U 1 1
P 5900 5500
F 0 "R15" H 5968 5546 50  0000 L CNN
F 1 "330R" H 5968 5455 50  0000 L CNN
F 2 "Resistor_THT:R_Axial_DIN0207_L6.3mm_D2.5mm_P10.16mm_Horizontal" V 5940 5490 50  0001 C CNN
F 3 "~" H 5900 5500 50  0001 C CNN
	1    5900 5500
	1    0    0    -1  
$EndComp
$Comp
L Device:LED_ALT D14
U 1 1
P 5550 5800
F 0 "D14" V 5589 5682 50  0000 R CNN
F 1 "LED" V 5498 5682 50  0000 R CNN
F 2 "LED_THT:LED_D5.0mm" H 5550 5800 50  0001 C CNN
F 3 "~" H 5550 5800 50  0001 C CNN
	1    5550 5800
	0    -1   -1   0   
$EndComp
$Comp
L power:GND #PWR0112
U 1 1
P 5550 5950
F 0 "#PWR0112" H 5550 5700 50  0001 C CNN
F 1 "GND" H 5555 5777 50  0000 C CNN
F 2 "" H 5550 5950 50  0001 C CNN
F 3 "" H 5550 5950 50  0001 C CNN
	1    5550 5950
	1    0    0    -1  
$EndComp
$Comp
L Device:R_US R14
U 1 1
P 5550 5500
F 0 "R14" H 5618 5546 50  0000 L CNN
F 1 "330R" H 5618 5455 50  0000 L CNN
F 2 "Resistor_THT:R_Axial_DIN0207_L6.3mm_D2.5mm_P10.16mm_Horizontal" V 5590 5490 50  0001 C CNN
F 3 "~" H 5550 5500 50  0001 C CNN
	1    5550 5500
	1    0    0    -1  
$EndComp
$Comp
L Device:LED_ALT D13
U 1 1
P 5200 5800
F 0 "D13" V 5239 5682 50  0000 R CNN
F 1 "LED" V 5148 5682 50  0000 R CNN
F 2 "LED_THT:LED_D5.0mm" H 5200 5800 50  0001 C CNN
F 3 "~" H 5200 5800 50  0001 C CNN
	1    5200 5800
	0    -1   -1   0   
$EndComp
$Comp
L power:GND #PWR0111
U 1 1
P 5200 5950
F 0 "#PWR0111" H 5200 5700 50  0001 C CNN
F 1 "GND" H 5205 5777 50  0000 C CNN
F 2 "" H 5200 5950 50  0001 C CNN
F 3 "" H 5200 5950 50  0001 C CNN
	1    5200 5950
	1    0    0    -1  
$EndComp
$Comp
L Device:R_US R13
U 1 1
P 5200 5500
F 0 "R13" H 5268 5546 50  0000 L CNN
F 1 "330R" H 5268 5455 50  0000 L CNN
F 2 "Resistor_THT:R_Axial_DIN0207_L6.3mm_D2.5mm_P10.16mm_Horizontal" V 5240 5490 50  0001 C CNN
F 3 "~" H 5200 5500 50  0001 C CNN
	1    5200 5500
	1    0    0    -1  
$EndComp
$Comp
L Device:LED_ALT D12
U 1 1
P 4850 5800
F 0 "D12" V 4889 5682 50  0000 R CNN
F 1 "LED" V 4798 5682 50  0000 R CNN
F 2 "LED_THT:LED_D5.0mm" H 4850 5800 50  0001 C CNN
F 3 "~" H 4850 5800 50  0001 C CNN
	1    4850 5800
	0    -1   -1   0   
$EndComp
$Comp
L power:GND #PWR0110
U 1 1
P 4850 5950
F 0 "#PWR0110" H 4850 5700 50  0001 C CNN
F 1 "GND" H 4855 5777 50  0000 C CNN
F 2 "" H 4850 5950 50  0001 C CNN
F 3 "" H 4850 5950 50  0001 C CNN
	1    4850 5950
	1    0    0    -1  
$EndComp
$Comp
L Device:R_US R12
U 1 1
P 4850 5500
F 0 "R12" H 4918 5546 50  0000 L CNN
F 1 "330R" H 4918 5455 50  0000 L CNN
F 2 "Resistor_THT:R_Axial_DIN0207_L6.3mm_D2.5mm_P10.16mm_Horizontal" V 4890 5490 50  0001 C CNN
F 3 "~" H 4850 5500 50  0001 C CNN
	1    4850 5500
	1    0    0    -1  
$EndComp
$Comp
L Device:LED_ALT D11
U 1 1
P 4500 5800
F 0 "D11" V 4539 5682 50  0000 R CNN
F 1 "LED" V 4448 5682 50  0000 R CNN
F 2 "LED_THT:LED_D5.0mm" H 4500 5800 50  0001 C CNN
F 3 "~" H 4500 5800 50  0001 C CNN
	1    4500 5800
	0    -1   -1   0   
$EndComp
$Comp
L power:GND #PWR0109
U 1 1
P 4500 5950
F 0 "#PWR0109" H 4500 5700 50  0001 C CNN
F 1 "GND" H 4505 5777 50  0000 C CNN
F 2 "" H 4500 5950 50  0001 C CNN
F 3 "" H 4500 5950 50  0001 C CNN
	1    4500 5950
	1    0    0    -1  
$EndComp
$Comp
L Device:R_US R11
U 1 1
P 4500 5500
F 0 "R11" H 4568 5546 50  0000 L CNN
F 1 "330R" H 4568 5455 50  0000 L CNN
F 2 "Resistor_THT:R_Axial_DIN0207_L6.3mm_D2.5mm_P10.16mm_Horizontal" V 4540 5490 50  0001 C CNN
F 3 "~" H 4500 5500 50  0001 C CNN
	1    4500 5500
	1    0    0    -1  
$EndComp
$Comp
L Device:LED_ALT D10
U 1 1
P 4150 5800
F 0 "D10" V 4189 5682 50  0000 R CNN
F 1 "LED" V 4098 5682 50  0000 R CNN
F 2 "LED_THT:LED_D5.0mm" H 4150 5800 50  0001 C CNN
F 3 "~" H 4150 5800 50  0001 C CNN
	1    4150 5800
	0    -1   -1   0   
$EndComp
$Comp
L power:GND #PWR0108
U 1 1
P 4150 5950
F 0 "#PWR0108" H 4150 5700 50  0001 C CNN
F 1 "GND" H 4155 5777 50  0000 C CNN
F 2 "" H 4150 5950 50  0001 C CNN
F 3 "" H 4150 5950 50  0001 C CNN
	1    4150 5950
	1    0    0    -1  
$EndComp
$Comp
L Device:R_US R10
U 1 1
P 4150 5500
F 0 "R10" H 4218 5546 50  0000 L CNN
F 1 "330R" H 4218 5455 50  0000 L CNN
F 2 "Resistor_THT:R_Axial_DIN0207_L6.3mm_D2.5mm_P10.16mm_Horizontal" V 4190 5490 50  0001 C CNN
F 3 "~" H 4150 5500 50  0001 C CNN
	1    4150 5500
	1    0    0    -1  
$EndComp
$Comp
L Device:LED_ALT D9
U 1 1
P 3800 5800
F 0 "D9" V 3839 5682 50  0000 R CNN
F 1 "LED" V 3748 5682 50  0000 R CNN
F 2 "LED_THT:LED_D5.0mm" H 3800 5800 50  0001 C CNN
F 3 "~" H 3800 5800 50  0001 C CNN
	1    3800 5800
	0    -1   -1   0   
$EndComp
$Comp
L power:GND #PWR0107
U 1 1
P 3800 5950
F 0 "#PWR0107" H 3800 5700 50  0001 C CNN
F 1 "GND" H 3805 5777 50  0000 C CNN
F 2 "" H 3800 5950 50  0001 C CNN
F 3 "" H 3800 5950 50  0001 C CNN
	1    3800 5950
	1    0    0    -1  
$EndComp
$Comp
L Device:R_US R9
U 1 1
P 3800 5500
F 0 "R9" H 3868 5546 50  0000 L CNN
F 1 "330R" H 3868 5455 50  0000 L CNN
F 2 "Resistor_THT:R_Axial_DIN0207_L6.3mm_D2.5mm_P10.16mm_Horizontal" V 3840 5490 50  0001 C CNN
F 3 "~" H 3800 5500 50  0001 C CNN
	1    3800 5500
	1    0    0    -1  
$EndComp
$Comp
L Device:LED_ALT D8
U 1 1
P 3450 5800
F 0 "D8" V 3489 5682 50  0000 R CNN
F 1 "LED" V 3398 5682 50  0000 R CNN
F 2 "LED_THT:LED_D5.0mm" H 3450 5800 50  0001 C CNN
F 3 "~" H 3450 5800 50  0001 C CNN
	1    3450 5800
	0    -1   -1   0   
$EndComp
$Comp
L power:GND #PWR0106
U 1 1
P 3450 5950
F 0 "#PWR0106" H 3450 5700 50  0001 C CNN
F 1 "GND" H 3455 5777 50  0000 C CNN
F 2 "" H 3450 5950 50  0001 C CNN
F 3 "" H 3450 5950 50  0001 C CNN
	1    3450 5950
	1    0    0    -1  
$EndComp
$Comp
L Device:R_US R8
U 1 1
P 3450 5500
F 0 "R8" H 3518 5546 50  0000 L CNN
F 1 "330R" H 3518 5455 50  0000 L CNN
F 2 "Resistor_THT:R_Axial_DIN0207_L6.3mm_D2.5mm_P10.16mm_Horizontal" V 3490 5490 50  0001 C CNN
F 3 "~" H 3450 5500 50  0001 C CNN
	1    3450 5500
	1    0    0    -1  
$EndComp
$Comp
L Device:LED_ALT D7
U 1 1
P 3100 5800
F 0 "D7" V 3139 5682 50  0000 R CNN
F 1 "LED" V 3048 5682 50  0000 R CNN
F 2 "LED_THT:LED_D5.0mm" H 3100 5800 50  0001 C CNN
F 3 "~" H 3100 5800 50  0001 C CNN
	1    3100 5800
	0    -1   -1   0   
$EndComp
$Comp
L power:GND #PWR0105
U 1 1
P 3100 5950
F 0 "#PWR0105" H 3100 5700 50  0001 C CNN
F 1 "GND" H 3105 5777 50  0000 C CNN
F 2 "" H 3100 5950 50  0001 C CNN
F 3 "" H 3100 5950 50  0001 C CNN
	1    3100 5950
	1    0    0    -1  
$EndComp
$Comp
L Device:R_US R7
U 1 1
P 3100 5500
F 0 "R7" H 3168 5546 50  0000 L CNN
F 1 "330R" H 3168 5455 50  0000 L CNN
F 2 "Resistor_THT:R_Axial_DIN0207_L6.3mm_D2.5mm_P10.16mm_Horizontal" V 3140 5490 50  0001 C CNN
F 3 "~" H 3100 5500 50  0001 C CNN
	1    3100 5500
	1    0    0    -1  
$EndComp
$Comp
L Device:LED_ALT D6
U 1 1
P 2750 5800
F 0 "D6" V 2789 5682 50  0000 R CNN
F 1 "LED" V 2698 5682 50  0000 R CNN
F 2 "LED_THT:LED_D5.0mm" H 2750 5800 50  0001 C CNN
F 3 "~" H 2750 5800 50  0001 C CNN
	1    2750 5800
	0    -1   -1   0   
$EndComp
$Comp
L power:GND #PWR0104
U 1 1
P 2750 5950
F 0 "#PWR0104" H 2750 5700 50  0001 C CNN
F 1 "GND" H 2755 5777 50  0000 C CNN
F 2 "" H 2750 5950 50  0001 C CNN
F 3 "" H 2750 5950 50  0001 C CNN
	1    2750 5950
	1    0    0    -1  
$EndComp
$Comp
L Device:R_US R6
U 1 1
P 2750 5500
F 0 "R6" H 2818 5546 50  0000 L CNN
F 1 "330R" H 2818 5455 50  0000 L CNN
F 2 "Resistor_THT:R_Axial_DIN0207_L6.3mm_D2.5mm_P10.16mm_Horizontal" V 2790 5490 50  0001 C CNN
F 3 "~" H 2750 5500 50  0001 C CNN
	1    2750 5500
	1    0    0    -1  
$EndComp
$Comp
L Device:LED_ALT D5
U 1 1
P 2400 5800
F 0 "D5" V 2439 5682 50  0000 R CNN
F 1 "LED" V 2348 5682 50  0000 R CNN
F 2 "LED_THT:LED_D5.0mm" H 2400 5800 50  0001 C CNN
F 3 "~" H 2400 5800 50  0001 C CNN
	1    2400 5800
	0    -1   -1   0   
$EndComp
$Comp
L power:GND #PWR0103
U 1 1
P 2400 5950
F 0 "#PWR0103" H 2400 5700 50  0001 C CNN
F 1 "GND" H 2405 5777 50  0000 C CNN
F 2 "" H 2400 5950 50  0001 C CNN
F 3 "" H 2400 5950 50  0001 C CNN
	1    2400 5950
	1    0    0    -1  
$EndComp
$Comp
L Device:R_US R5
U 1 1
P 2400 5500
F 0 "R5" H 2468 5546 50  0000 L CNN
F 1 "330R" H 2468 5455 50  0000 L CNN
F 2 "Resistor_THT:R_Axial_DIN0207_L6.3mm_D2.5mm_P10.16mm_Horizontal" V 2440 5490 50  0001 C CNN
F 3 "~" H 2400 5500 50  0001 C CNN
	1    2400 5500
	1    0    0    -1  
$EndComp
$Comp
L Device:LED_ALT D2
U 1 1
P 4100 1650
F 0 "D2" V 4139 1532 50  0000 R CNN
F 1 "LED" V 4048 1532 50  0000 R CNN
F 2 "LED_THT:LED_D5.0mm" H 4100 1650 50  0001 C CNN
F 3 "~" H 4100 1650 50  0001 C CNN
	1    4100 1650
	0    -1   -1   0   
$EndComp
$EndSCHEMATC
